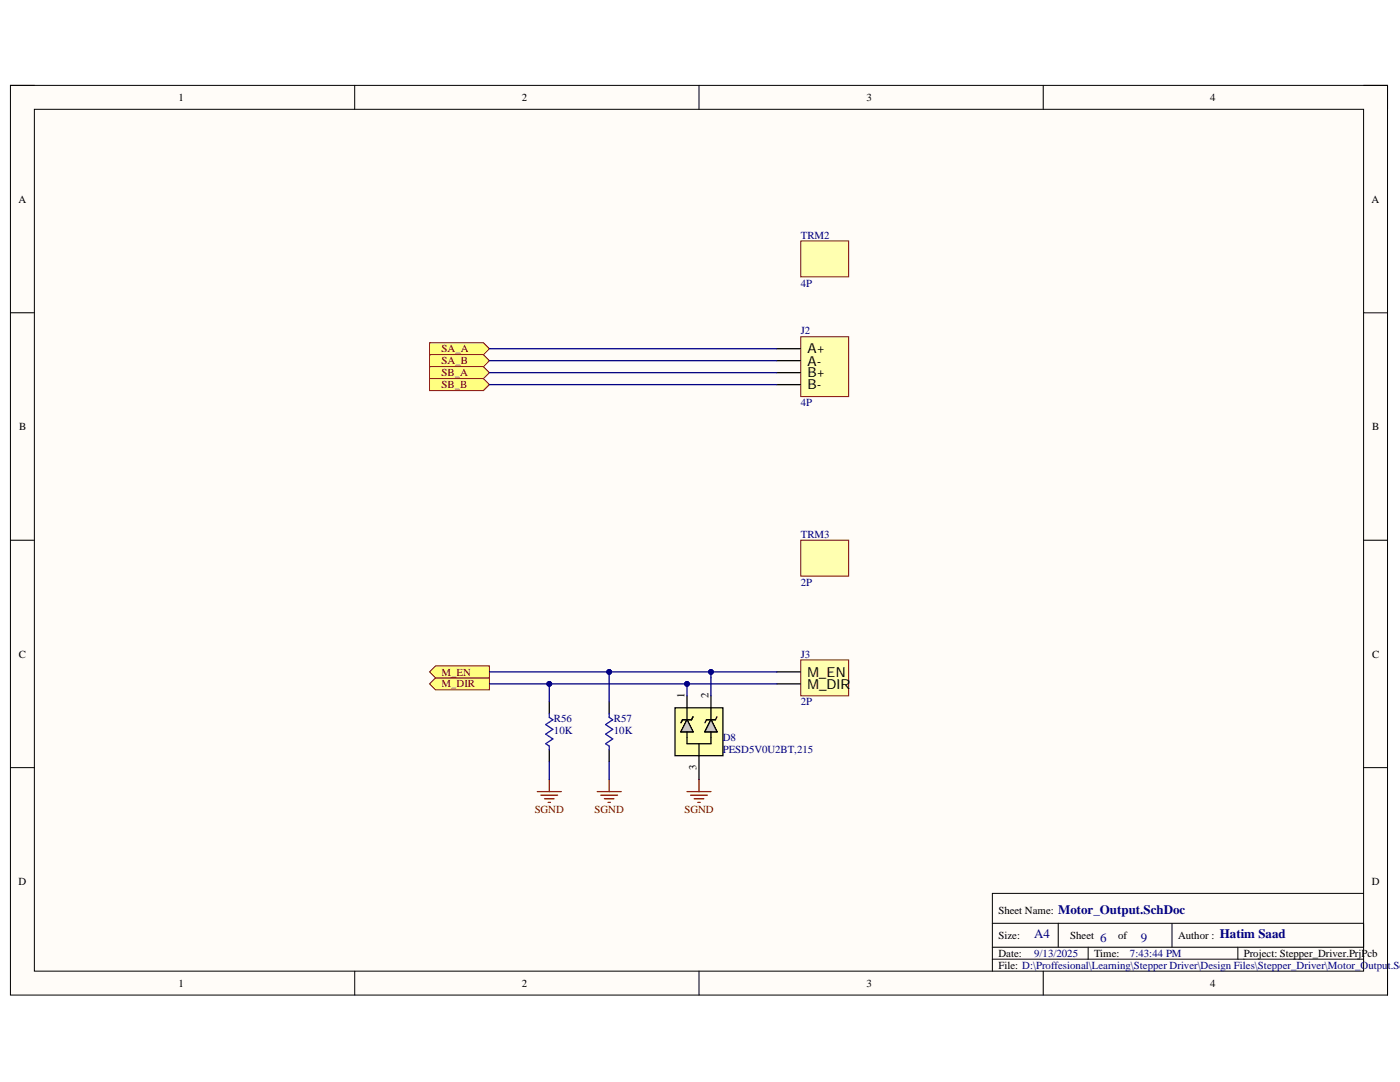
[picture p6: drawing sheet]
<svg xmlns="http://www.w3.org/2000/svg" width="279mm" height="216mm" viewBox="0 0 279 216" stroke-linecap="round" stroke-linejoin="round" font-family="sans-serif">
<path d="M2.1 17h274.8v181.6h-274.8z" fill-rule="evenodd" fill="#fffcf8"/>
<path d="M2.1 17h274.8v181.6h-274.8z" fill="none" stroke="#000" stroke-width=".2"/>
<path d="M6.9 21.8h265.2v172h-265.2z" fill-rule="evenodd" fill="#fffcf8"/>
<g fill="none" stroke="#000" stroke-width=".2">
<path d="M2.1 17h4.8M70.8 17v4.8M139.5 17v4.8M208.2 17v4.8M272.1 17h4.8v4.8M6.9 21.8h265.2v172h-265.2zM2.1 62.4h4.8M272.1 62.4h4.8M2.1 107.8h4.8M272.1 107.8h4.8M2.1 153.2h4.8M272.1 153.2h4.8"/>
<path d="M272.1 178.3h-74.1v15.5M70.8 193.8v4.8M139.5 193.8v4.8M198 184.2h74.1v4.8h-74.1M198 191.4h74.1M208.2 193.8v4.8M211.2 184.2v4.8M217.2 189v2.4M233.9 184.2v4.8M247 189v2.4M276.9 193.8v4.8"/>
</g>
<path d="M159.8 48.1h9.6v7.1h-9.6z" fill-rule="evenodd" fill="#ffffb0"/>
<path d="M159.8 48.1h9.6v7.1h-9.6z" fill="none" stroke="#800000" stroke-width=".2"/>
<path d="M159.8 67.2h9.6v11.9h-9.6z" fill-rule="evenodd" fill="#ffffb0"/>
<path d="M159.8 67.2h9.6v11.9h-9.6z" fill="none" stroke="#800000" stroke-width=".2"/>
<path d="M155 69.6h4.7M155 72h4.7M155 74.4h4.7M155 76.7h4.7" fill="none" stroke="#000" stroke-width=".25"/>
<path d="M85.7 68.4h10.8l1.2 1.2-1.2 1.2h-10.8z" fill-rule="evenodd" fill="#ffff80"/>
<path d="M85.7 68.4h10.8l1.2 1.2-1.2 1.2h-10.8z" fill="none" stroke="#800000" stroke-width=".2"/>
<path d="M85.7 70.8h10.8l1.2 1.2-1.2 1.2h-10.8z" fill-rule="evenodd" fill="#ffff80"/>
<path d="M85.7 70.8h10.8l1.2 1.2-1.2 1.2h-10.8z" fill="none" stroke="#800000" stroke-width=".2"/>
<path d="M85.7 73.2h10.8l1.2 1.2-1.2 1.2h-10.8z" fill-rule="evenodd" fill="#ffff80"/>
<path d="M85.7 73.2h10.8l1.2 1.2-1.2 1.2h-10.8z" fill="none" stroke="#800000" stroke-width=".2"/>
<path d="M85.7 75.6h10.8l1.2 1.1-1.2 1.2h-10.8z" fill-rule="evenodd" fill="#ffff80"/>
<path d="M85.7 75.6h10.8l1.2 1.1-1.2 1.2h-10.8z" fill="none" stroke="#800000" stroke-width=".2"/>
<path d="M159.8 107.8h9.6v7.2h-9.6z" fill-rule="evenodd" fill="#ffffb0"/>
<path d="M159.8 107.8h9.6v7.2h-9.6z" fill="none" stroke="#800000" stroke-width=".2"/>
<path d="M159.8 131.7h9.6v7.1h-9.6z" fill-rule="evenodd" fill="#ffffb0"/>
<path d="M159.8 131.7h9.6v7.1h-9.6z" fill="none" stroke="#800000" stroke-width=".2"/>
<path d="M155 136.5h4.7M155 134.1h4.7" fill="none" stroke="#000" stroke-width=".25"/>
<path d="M86.9 135.3h10.8v2.4h-10.8l-1.2-1.2z" fill-rule="evenodd" fill="#ffff80"/>
<path d="M86.9 135.3h10.8v2.4h-10.8l-1.2-1.2z" fill="none" stroke="#800000" stroke-width=".2"/>
<path d="M85.7 134.1l1.2-1.2h10.8v2.4h-10.8z" fill-rule="evenodd" fill="#ffff80"/>
<path d="M85.7 134.1l1.2-1.2h10.8v2.4h-10.8z" fill="none" stroke="#800000" stroke-width=".2"/>
<path d="M109.6 140v2.4M109.6 149.6v2.4M121.6 140v2.4M121.6 149.6v2.4" fill="none" stroke="#000" stroke-width=".25"/>
<path d="M109.6 142.4v.7l.7 .5-1.4 1 1.4 .9-1.4 1 1.4 .9-1.4 1 .7 .5v.7M121.6 142.4v.7l.7 .5-1.4 1 1.4 .9-1.4 1 1.4 .9-1.4 1 .7 .5v.7" fill="none" stroke="#00f" stroke-width=".25"/>
<path d="M107.2 158h4.8M107.9 158.7h3.4M108.7 159.4h1.9M109.6 155.6v2.4M119.2 158h4.8M119.9 158.7h3.3M120.6 159.4h1.9M121.6 155.6v2.4M109.4 160.1h.5M121.3 160.1h.5" fill="none" stroke="#800000" stroke-width=".25"/>
<path d="M134.7 141.2h9.6v9.6h-9.6z" fill-rule="evenodd" fill="#ffffb0"/>
<path d="M137.1 138.8v2.4M141.9 138.8v2.4M134.7 141.2h9.6v9.6h-9.6zM137.1 148.4h4.8M137.1 143.6l1.2 2.4h-2.4zM138.3 143l-.3 .6h-1.8l-.3 .6M139.5 150.8v4.8M141.9 143.6l1.2 2.4h-2.4zM143.1 143l-.3 .6h-1.8l-.3 .6" fill="none" stroke="#000" stroke-width=".25"/>
<path d="M141.9 143.6l1.2 2.4h-2.4z" fill="#c0c0c0"/>
<path d="M141.9 143.6l1.2 2.4h-2.4z" fill="none" stroke="#000" stroke-width=".2"/>
<path d="M141.9 143.6l1.2 2.4h-2.4z" fill="#c0c0c0"/>
<path d="M141.9 143.6l1.2 2.4h-2.4z" fill="none" stroke="#000" stroke-width=".2"/>
<path d="M137.1 143.6l1.2 2.4h-2.4z" fill="#c0c0c0"/>
<path d="M137.1 143.6l1.2 2.4h-2.4z" fill="none" stroke="#000" stroke-width=".2"/>
<path d="M137.1 143.6l1.2 2.4h-2.4z" fill="#c0c0c0"/>
<path d="M137.1 143.6l1.2 2.4h-2.4z" fill="none" stroke="#000" stroke-width=".2"/>
<path d="M137.1 141.2v2.4M137.1 146v2.4M139.5 148.4v2.4M141.9 141.2v2.4M141.9 146v2.4" fill="none" stroke="#000" stroke-width=".25"/>
<path d="M137.1 158h4.8M137.8 158.7h3.4M138.5 159.4h2M139.5 155.6v2.4M139.3 160.1h.4" fill="none" stroke="#800000" stroke-width=".25"/>
<path d="M97.7 69.6h57.3M97.7 72h57.3M97.7 74.4h57.3M97.7 76.7h57.3M109.6 136.5v3.5" fill="none" stroke="#000080" stroke-width=".25"/>
<circle cx="109.6" cy="136.5" r=".48" fill="#000080"/>
<circle cx="109.6" cy="136.5" r=".48" fill="none" stroke="#000080" stroke-width=".2"/>
<path d="M121.6 134.1v5.9" fill="none" stroke="#000080" stroke-width=".25"/>
<circle cx="121.6" cy="134.1" r=".48" fill="#000080"/>
<circle cx="121.6" cy="134.1" r=".48" fill="none" stroke="#000080" stroke-width=".2"/>
<path d="M97.7 136.5h39.4v2.3M109.6 152v3.6M121.6 152v3.6" fill="none" stroke="#000080" stroke-width=".25"/>
<circle cx="109.6" cy="136.5" r=".48" fill="#000080"/>
<circle cx="109.6" cy="136.5" r=".48" fill="none" stroke="#000080" stroke-width=".2"/>
<circle cx="137.1" cy="136.5" r=".48" fill="#000080"/>
<circle cx="137.1" cy="136.5" r=".48" fill="none" stroke="#000080" stroke-width=".2"/>
<path d="M97.7 134.1h44.2" fill="none" stroke="#000080" stroke-width=".25"/>
<circle cx="121.6" cy="134.1" r=".48" fill="#000080"/>
<circle cx="121.6" cy="134.1" r=".48" fill="none" stroke="#000080" stroke-width=".2"/>
<circle cx="141.9" cy="134.1" r=".48" fill="#000080"/>
<circle cx="141.9" cy="134.1" r=".48" fill="none" stroke="#000080" stroke-width=".2"/>
<path d="M155 134.1h-13.1v4.7" fill="none" stroke="#000080" stroke-width=".25"/>
<circle cx="141.9" cy="134.1" r=".48" fill="#000080"/>
<circle cx="141.9" cy="134.1" r=".48" fill="none" stroke="#000080" stroke-width=".2"/>
<path d="M137.1 136.5h17.9" fill="none" stroke="#000080" stroke-width=".25"/>
<circle cx="137.1" cy="136.5" r=".48" fill="#000080"/>
<circle cx="137.1" cy="136.5" r=".48" fill="none" stroke="#000080" stroke-width=".2"/>
<g font-size="2.7">
<text x="161.2" y="70.5">A+</text>
<text x="161.2" y="72.9">A-</text>
<text x="161.2" y="75.3">B+</text>
<text x="161.2" y="77.7">B-</text>
<text x="161.2" y="137.4">M_DIR</text>
<text x="161.2" y="135">M_EN</text>
</g>
<g font-size="2.6" fill="#000080">
<text x="211.2" y="182.5">Motor_Output.SchDoc</text>
<text x="206.4" y="187.2">A4</text>
<text x="219.5" y="188">6</text>
<text x="227.7" y="188">9</text>
<text x="243.4" y="187.2">Hatim Saad</text>
</g>
<g font-size="2.2">
<text x="35.6" y="20.1">1</text>
<text x="104.1" y="20.1">2</text>
<text x="173" y="20.1">3</text>
<text x="241.5" y="20.1">4</text>
<text x="3.7" y="40.4">A</text>
<text x="273.7" y="40.4">A</text>
<text x="3.8" y="85.8">B</text>
<text x="273.9" y="85.8">B</text>
<text x="3.8" y="131.2">C</text>
<text x="273.8" y="131.2">C</text>
<text x="136.6" y="139.3" transform="rotate(-90 136.6 139.3)">1</text>
<text x="141.4" y="139.3" transform="rotate(-90 141.4 139.3)">2</text>
<text x="139" y="153.6" transform="rotate(-90 139 153.6)">3</text>
<text x="3.7" y="176.6">D</text>
<text x="273.8" y="176.6">D</text>
<text x="199.2" y="182.3">Sheet Name:</text>
<text x="199.2" y="187.3">Size:</text>
<text x="199.2" y="190.9">Date:</text>
<text x="213.6" y="187.3">Sheet</text>
<text x="218.4" y="190.9">Time:</text>
<text x="223.1" y="187.3">of</text>
<text x="235.1" y="187.3">Author :</text>
<text x="248.2" y="190.9">Project: Stepper_Driver.PrjPcb</text>
<text x="35.6" y="196.9">1</text>
<text x="104.1" y="196.9">2</text>
<text x="173" y="196.9">3</text>
<text x="199.2" y="193.3">File: D:\Proffesional\Learning\Stepper Driver\Design Files\Stepper_Driver\Motor_Output.Sch</text>
<text x="241.5" y="196.9">4</text>
</g>
<g font-size="2.2" fill="#000080">
<text x="159.8" y="47.6">TRM2</text>
<text x="159.8" y="57.2">4P</text>
<text x="159.8" y="66.7">J2</text>
<text x="159.8" y="81.1">4P</text>
<text x="159.8" y="107.3">TRM3</text>
<text x="159.8" y="116.9">2P</text>
<text x="159.8" y="131.2">J3</text>
<text x="159.8" y="140.8">2P</text>
<text x="110.6" y="144.1">R56</text>
<text x="110.6" y="146.5">10K</text>
<text x="122.5" y="144.1">R57</text>
<text x="122.5" y="146.5">10K</text>
<text x="144.2" y="147.9">D8</text>
<text x="144.2" y="150.3">PESD5V0U2BT,215</text>
<text x="206.4" y="190.9">9/13/2025</text>
<text x="225.5" y="190.9">7:43:44 PM</text>
</g>
<g font-size="2.2" fill="#800000">
<text x="88.1" y="70.3">SA_A</text>
<text x="88.1" y="72.7">SA_B</text>
<text x="88.1" y="75.1">SB_A</text>
<text x="88.1" y="77.5">SB_B</text>
<text x="88.1" y="137.2">M_DIR</text>
<text x="88.1" y="134.8">M_EN</text>
<text x="106.7" y="162.3">SGND</text>
<text x="118.7" y="162.3">SGND</text>
<text x="136.6" y="162.3">SGND</text>
</g>
</svg>
